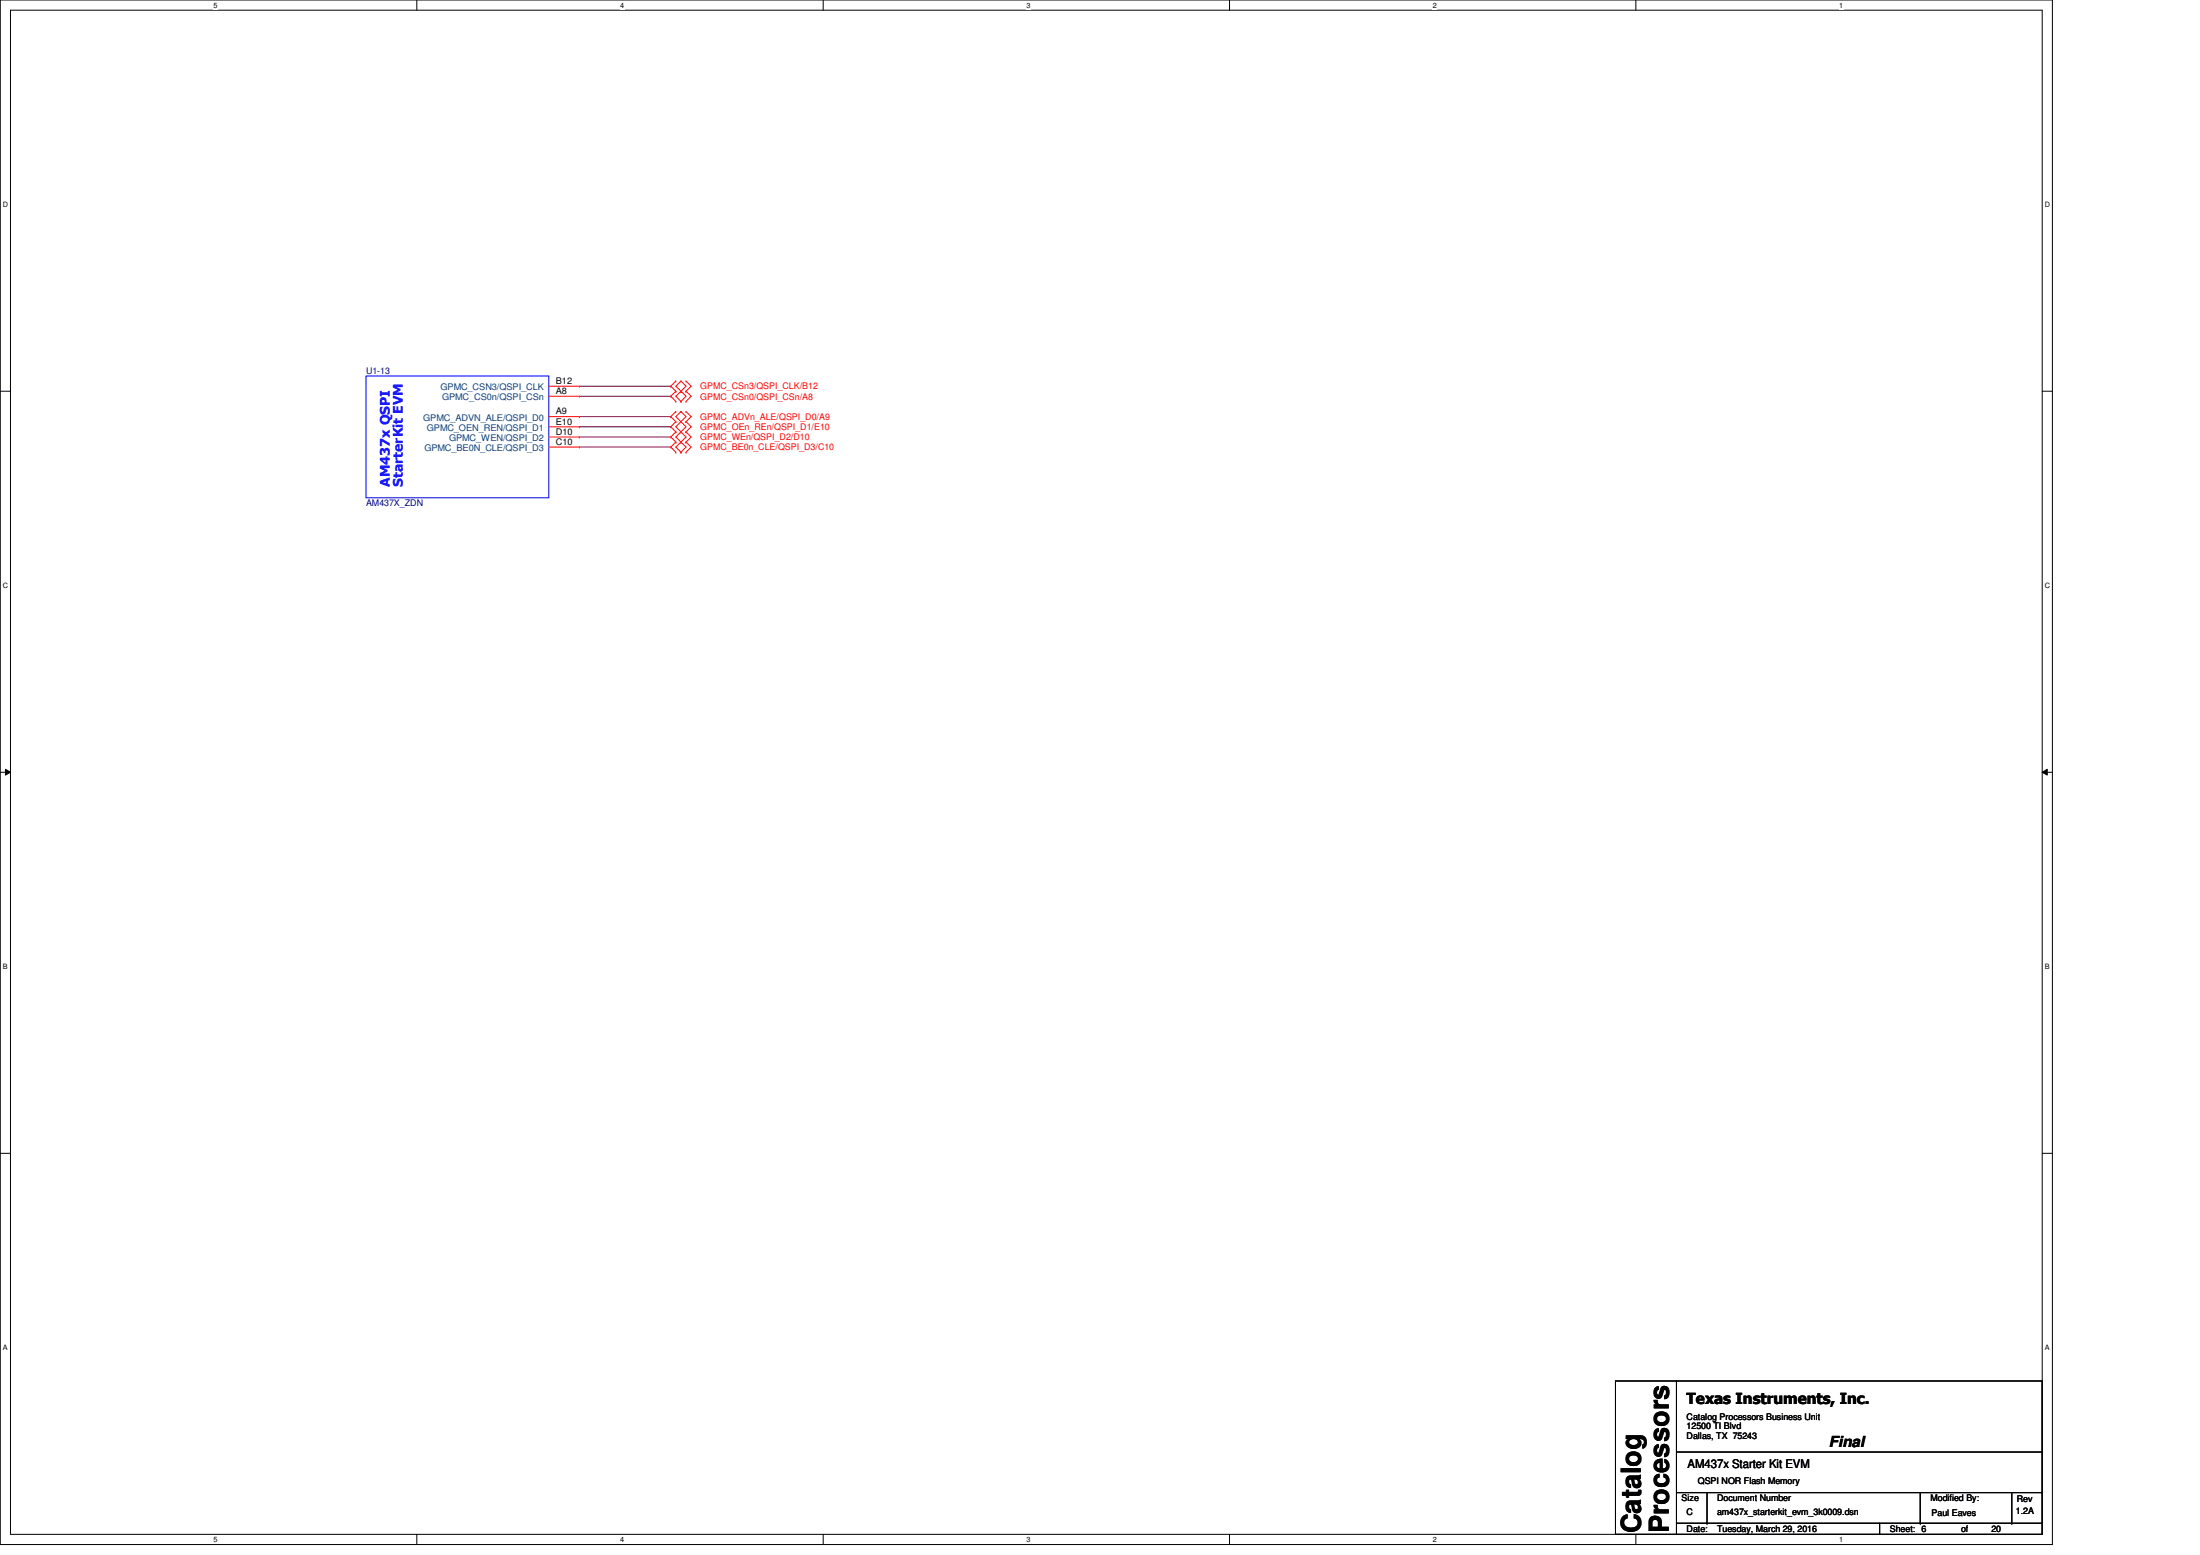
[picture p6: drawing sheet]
<svg xmlns="http://www.w3.org/2000/svg" width="297mm" height="210mm" viewBox="0 0 297 210" stroke-linecap="round" stroke-linejoin="round" font-family="sans-serif">
<path d="M0 0h277.1v208.5h-277.1zM1.4 1.4h274.3v205.7h-274.3z" fill="none" stroke="#000" stroke-width=".14"/>
<g fill="#fff">
<path d="M28.8 .1h.6v1.1h-.6z"/>
<path d="M28.8 207.3h.6v1.1h-.6z"/>
</g>
<path d="M56.3 0v1.4M56.3 207.1v1.4" fill="none" stroke="#000" stroke-width=".14"/>
<g fill="#fff">
<path d="M83.7 .1h.6v1.1h-.6z"/>
<path d="M83.7 207.3h.6v1.1h-.6z"/>
</g>
<path d="M111.1 0v1.4M111.1 207.1v1.4" fill="none" stroke="#000" stroke-width=".14"/>
<g fill="#fff">
<path d="M138.6 .1h.5v1.1h-.5z"/>
<path d="M138.6 207.3h.5v1.1h-.5z"/>
</g>
<path d="M166 0v1.4M166 207.1v1.4" fill="none" stroke="#000" stroke-width=".14"/>
<g fill="#fff">
<path d="M193.4 .1h.6v1.1h-.6z"/>
<path d="M193.4 207.3h.6v1.1h-.6z"/>
</g>
<path d="M220.9 0v1.4M220.9 207.1v1.4" fill="none" stroke="#000" stroke-width=".14"/>
<g fill="#fff">
<path d="M248.3 .1h.6v1.1h-.6z"/>
<path d="M248.3 207.3h.6v1.1h-.6z"/>
<path d="M.4 27.1h.7v1.1h-.7z"/>
<path d="M276.1 27.1h.7v1.1h-.7z"/>
<path d="M.4 78.5h.7v1.1h-.7z"/>
<path d="M276.1 78.5h.7v1.1h-.7z"/>
</g>
<path d="M0 52.8h1.4M275.7 52.8h1.4" fill="none" stroke="#000" stroke-width=".14"/>
<g fill="#fff">
<path d="M.4 130h.7v1.1h-.7z"/>
<path d="M276.1 130h.6v1.1h-.6z"/>
</g>
<path d="M0 104.2h1.4M.7 103.8l.7 .4-.7 .4zM275.7 104.2l.7-.4v.8zM275.7 104.2h1.4" fill="none" stroke="#000" stroke-width=".14"/>
<path d="M.7 103.8l.7 .4-.7 .4zM275.7 104.2l.7-.4v.8z" fill="#000"/>
<g fill="#fff">
<path d="M.4 181.4h.7v1.1h-.7z"/>
<path d="M276.1 181.4h.6v1.1h-.6z"/>
</g>
<g fill="none" stroke="#000" stroke-width=".14">
<path d="M0 155.7h1.4M275.7 155.7h1.4M218.1 186.4h57.6v20.7h-57.6zM226.4 186.4v20.6M226.4 196h49.3M275.7 196h.1M226.4 207h.1M226.4 201.5h49.3M226.4 205.6h49.3M230.5 205.6h.1M230.5 201.5v4.1M253.8 207h.1"/>
<path d="M253.8 205.6v1.4M259.3 205.6h.1M259.3 201.5v4.1M271.6 205.6h.1M271.6 201.5v4.1M275.7 201.5h.1M275.7 205.6h.1"/>
</g>
<path d="M78.2 52.1h12.4M78.2 53.5h12.4M78.2 56.2h12.4M78.2 57.6h12.4M78.2 59h12.4M90.6 52.1h.1M90.6 53.5h.1M90.6 56.2h.1M90.6 57.6h.1M90.6 59h.1M78.2 60.3h12.4M90.6 60.3h.1" fill="none" stroke="#800040" stroke-width=".14"/>
<g fill="none" stroke="#f00" stroke-width=".14">
<path d="M74.1 52.1h4.1M74.1 59h4.1M74.1 57.6h4.1M74.1 56.2h4.1M74.1 53.5h4.1M78.2 52.1h.1M78.2 59h.1M78.2 57.6h.1M78.2 56.2h.1M78.2 53.5h.1M91.2 51.4h.1M91.2 52.8h.1"/>
<path d="M91.2 54.2h.1M91.2 55.6h.1M91.2 56.9h.1M91.2 58.3h.1M91.2 59.7h.1M91.2 51.4l-.6 .7 .6 .7M91.2 52.8l-.6 .7 .6 .7M91.2 55.6l-.6 .6 .6 .7M91.2 56.9l-.6 .7 .6 .7M91.2 58.3l-.6 .7 .6 .7M91.2 59.7l-.6 .6 .6 .7M91.9 52.8h.1"/>
<path d="M91.9 51.4h.1M91.9 54.2h.1M91.9 56.9h.1M91.9 55.6h.1M91.9 58.3h.1M91.9 59.7h.1M91.9 51.4l-.7 .7 .7 .7M91.9 51.4l.7 .7-.7 .7M91.9 52.8l-.7 .7 .7 .7M91.9 52.8l.7 .7-.7 .7M91.9 55.6l-.7 .6 .7 .7M91.9 55.6l.7 .6-1.4 1.4 .7 .7"/>
<path d="M91.9 56.9l.7 .7-1.4 1.4 .7 .7M91.9 58.3l.7 .7-.7 .7M91.9 59.7l-.7 .6 .7 .7M91.9 59.7l.7 .6-.7 .7M92.6 51.4h.1M92.6 52.8h.1M92.6 54.2h.1M92.6 55.6h.1M92.6 56.9h.1M92.6 58.3h.1M92.6 59.7h.1M92.6 51.4l.7 .7-.7 .7"/>
<path d="M92.6 52.8l.7 .7-.7 .7M92.6 58.3l.7 .7-.7 .7M92.6 55.6l.7 .6-.7 .7M92.6 56.9l.7 .7-.7 .7M92.6 59.7l.7 .6-.7 .7M74.1 60.3h4.1M78.2 60.3h.1M91.2 61h.1M91.9 61h.1M92.6 61h.1"/>
</g>
<path d="M49.4 50.8h24.7v16.4h-24.7z" fill="none" stroke="#00f" stroke-width=".14"/>
<g font-size="3.7">
<text x="221.5" y="207" transform="rotate(-90 221.5 207)">Catalog</text>
<text x="225.3" y="207" transform="rotate(-90 225.3 207)">Processors</text>
</g>
<g font-size="2.1">
<text x="227.7" y="189.5">Texas Instruments, Inc.</text>
<text x="246.9" y="195.3">Final</text>
</g>
<g font-size="1.8" fill="#00f">
<text x="52.6" y="65.7" transform="rotate(-90 52.6 65.7)">AM437x QSPI</text>
<text x="54.4" y="65.7" transform="rotate(-90 54.4 65.7)">StarterKit EVM</text>
</g>
<text font-size="1.6" x="227.9" y="198.2">AM437x Starter Kit EVM</text>
<g font-size="1.2" fill="#000080">
<text x="49.4" y="50.5">U1-13</text>
<text x="49.4" y="68.3">AM437X_ZDN</text>
</g>
<g font-size="1.2" fill="#004080">
<text x="59.5" y="52.7">GPMC_CSN3/QSPI_CLK</text>
<text x="57.1" y="56.8">GPMC_ADVN_ALE/QSPI_D0</text>
<text x="57.6" y="58.2">GPMC_OEN_REN/QSPI_D1</text>
<text x="59.7" y="54.1">GPMC_CS0n/QSPI_CSn</text>
<text x="60.6" y="59.6">GPMC_WEN/QSPI_D2</text>
<text x="57.3" y="60.9">GPMC_BE0N_CLE/QSPI_D3</text>
</g>
<g font-size="1.2">
<text x="75.1" y="51.8">B12</text>
<text x="75.1" y="53.2">A8</text>
<text x="75.1" y="58.7">D10</text>
<text x="75.1" y="57.3">E10</text>
<text x="75.1" y="55.9">A9</text>
<text x="75.1" y="60">C10</text>
<text x="227.7" y="191.6">Catalog Processors Business Unit</text>
<text x="227.7" y="192.9">12500 TI Blvd</text>
<text x="227.7" y="194.2">Dallas, TX 75243</text>
<text x="227.1" y="202.6">Size</text>
<text x="229.2" y="200.3">QSPI NOR Flash Memory</text>
<text x="231.8" y="202.6">Document Number</text>
<text x="260.6" y="202.6">Modified By:</text>
<text x="272.3" y="202.8">Rev</text>
<text x="227.7" y="206.7">Date:</text>
<text x="227.7" y="204.5">C</text>
<text x="231.8" y="206.9">Tuesday, March 29, 2016</text>
<text x="231.8" y="204.5">am437x_starterkit_evm_3k0009.dsn</text>
<text x="255.2" y="206.7">Sheet: 6</text>
<text x="260.8" y="204.7">Paul Eaves</text>
<text x="264.8" y="206.7">of</text>
<text x="268.9" y="206.9">20</text>
<text x="272.2" y="204.4">1.2A</text>
</g>
<g font-size="1.2" fill="#f00">
<text x="94.5" y="52.6">GPMC_CSn3/QSPI_CLK/B12</text>
<text x="94.5" y="53.9">GPMC_CSn0/QSPI_CSn/A8</text>
<text x="94.5" y="56.7">GPMC_ADVn_ALE/QSPI_D0/A9</text>
<text x="94.5" y="58">GPMC_OEn_REn/QSPI_D1/E10</text>
<text x="94.5" y="59.4">GPMC_WEn/QSPI_D2/D10</text>
<text x="94.5" y="60.8">GPMC_BE0n_CLE/QSPI_D3/C10</text>
</g>
<g font-size="1">
<text x="28.8" y="1">5</text>
<text x="83.7" y="1">4</text>
<text x="138.6" y="1">3</text>
<text x="193.4" y="1">2</text>
<text x="248.3" y="1">1</text>
<text x=".4" y="28">D</text>
<text x="276.1" y="28">D</text>
<text x=".4" y="79.4">C</text>
<text x="276.1" y="79.4">C</text>
<text x=".4" y="130.9">B</text>
<text x="276.1" y="130.9">B</text>
<text x=".4" y="182.3">A</text>
<text x="276.1" y="182.3">A</text>
<text x="28.8" y="208.2">5</text>
<text x="83.7" y="208.2">4</text>
<text x="138.6" y="208.2">3</text>
<text x="193.4" y="208.2">2</text>
<text x="248.3" y="208.2">1</text>
</g>
</svg>
